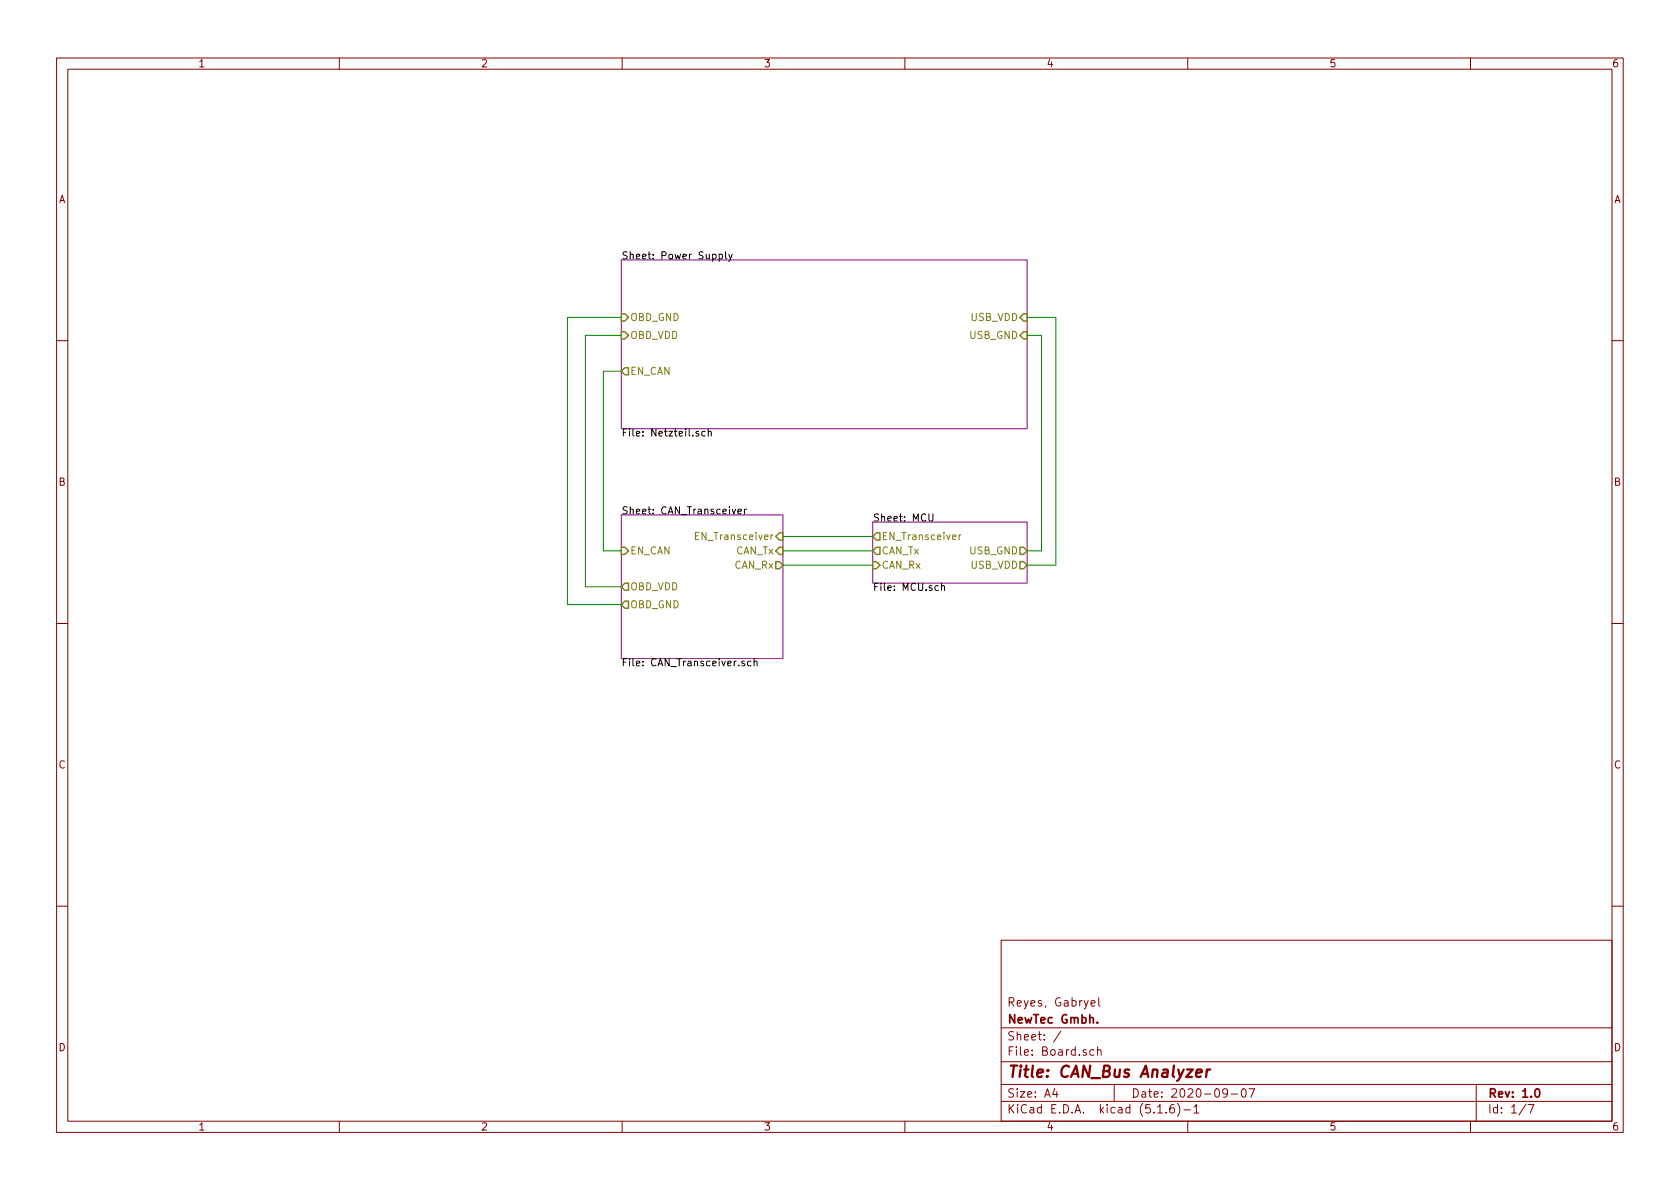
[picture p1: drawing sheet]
<svg xmlns="http://www.w3.org/2000/svg" width="297mm" height="210mm" viewBox="0 0 297 210" stroke-linecap="round" stroke-linejoin="round" font-family="sans-serif">
<g fill="none" stroke="#840000" stroke-width=".18">
<path d="M10 10.3h277v189.9h-277zM12 12.2h273v186.1h-273zM60 10.3v1.9M110 10.3v1.9M160 10.3v1.9M210 10.3v1.9M260 10.3v1.9M10 60.2h2M285 60.2h2M10 110.3h2M285 110.3h2M10 160.2h2"/>
<path d="M177 166.3h108v32h-108zM192.9 177.4l.7-.1-.1-.3-.4-.1-.2 .2 .1 .7h.5M194.3 176.4v1.3l.2 .2M285 160.2h2M60 198.3v1.9M110 198.3v1.9M160 198.3v1.9M177 194.8h108M177 191.8h108M177 187.8h108M177 181.8h108M186.5 192.5l-.4 1h1"/>
<path d="M186.8 193v1M187.6 182.3l-1.3 2M193.4 185.7l-.4-.1-.3 .3 .1 .6 .2 .1 .4-.1M194.1 185.7l.2-.1 .3 .1 .1 .9M194.1 185.1v1.5M197 191.8v3M204.7 196.8h.8M206.2 196.7v.1M207.5 195.3a.59 .59 0 0 0-.7 .7v.5l.2 .2 .4 .1 .2-.1 .1-.5-.2-.2-.4-.1-.3 .3M208.2 195.1a1.71 1.71 0 0 1 0 2.3M209.3 196.3h1.2M210 198.3v1.9"/>
<path d="M211.1 195.8l.4-.5v1.5M211.1 196.8h.9M217 193.2l-.1 .2a.48 .48 0 0 1-.6-.1v-.6a.48 .48 0 0 1 .6-.1l.1 .1a1.19 1.19 0 0 1-.2 1.2l-.5 .1M217.7 193.5h1.1M219.6 192.7l.4-.2a.94 .94 0 0 1 0 1.5 .82 .82 0 0 1-.4-1.3zM220.8 192.5h1l-.6 1.5M260 198.3v1.9M261 191.8v6.5M269.8 195.2l-1.2 2M270.2 195.3h1l-.6 1.5"/>
</g>
<path d="M194 180.8v.1M271.5 192.7l.2-.2a.81 .81 0 0 1 .6 .6 .81 .81 0 0 1-.3 .8l-.1 .1a.79 .79 0 0 1-.4-1.3z" fill="none" stroke="#840000" stroke-width=".3"/>
<path d="M211.5 189.8l1-.2-.1-.4-.5-.1-.3 .3-.1 .9 .2 .1 .6-.1M213.4 189.1l-.2 1.3M214 189.1a.54 .54 0 0 0-.6 .4" fill="none" stroke="#840000" stroke-width=".41"/>
<path d="M109.9 46h71.7v29.8h-71.7zM109.9 91.1h28.5v25.4h-28.5zM154.3 92.3h27.3v10.8h-27.3z" fill="none" stroke="#840084" stroke-width=".18"/>
<g fill="none" stroke="#000" stroke-width=".18">
<path d="M127.2 45h.3l.3 .2-.2 .5h-.4M127.2 45v1.2M128.3 44.5v1.1l.2 .2M128.9 45l.3 .8M129.5 45l-.5 1.1-.1 .1M123.5 76.3h-.3l-.2 .1 .1 .2 .4 .2v.3h-.5M124.7 76.3h-.4l-.2 .2 .1 .6h.5M125.2 76.4l.2-.1h.3l.1 .8M125.2 75.8v1.3M129.5 90l.2 .9 .3-.9M130.5 90.4l.6-.1-.1-.2-.3-.1-.2 .2v.6h.5M131.6 90v.9"/>
<path d="M132 90l-.4 .3M164.2 90.9v1l.3 .2h.2l.2-.2v-1M131.6 117l-.3-.1-.2 .2 .1 .2 .4 .1v.3h-.5M132.8 117l-.4-.1-.2 .2 .1 .6h.5M133.3 117l.2-.1 .3 .1 .1 .7M133.3 116.5v1.2M166.5 103.7l.1-.1h.4v.8M166.5 103.1v1.3"/>
</g>
<g fill="none" stroke="#848400" stroke-width=".25">
<path d="M109.9 58.7h.6l.6 .6-.6 .6h-.6zM109.9 55.5h.6l.6 .6-.6 .7h-.6zM181 55.5h.6v1.3h-.6l-.7-.7zM181 58.7h.6v1.2h-.6l-.7-.6zM110.5 65h.6v1.3h-.6l-.6-.6zM109.9 96.8h.6l.6 .6-.6 .6h-.6zM137.2 99.3h.6l.6 .6-.6 .7h-.6zM137.2 97.4l.6-.6h.6v1.2h-.6zM137.8 94.2h.6v1.3h-.6l-.6-.6zM154.3 99.3h.6l.7 .6-.7 .7h-.6zM154.9 96.8h.7v1.2h-.7l-.6-.6zM154.9 94.2h.7v1.3h-.7l-.6-.6z"/>
<path d="M180.3 96.8h.7l.6 .6-.6 .6h-.7zM180.3 99.3h.7l.6 .6-.6 .7h-.7zM110.5 103.1h.6v1.3h-.6l-.6-.6zM110.5 106.3h.6v1.3h-.6l-.6-.7z"/>
</g>
<path d="M123 94.8h.4M123.6 94.2h-.6v1.2h.6M169.6 94.6v.8M169.9 94.6h-.2l-.1 .2" fill="none" stroke="#848400" stroke-width=".18"/>
<path d="M109.9 56.1h-9.6v50.8h9.6M109.9 59.3h-6.4v44.5h6.4M181.6 56.1h5.1v43.8h-5.1M181.6 59.3h2.5v38.1h-2.5M109.9 65.7h-3.2v31.7h3.2M138.4 94.9h15.9M138.4 99.9h15.9M138.4 97.4h15.9" fill="none" stroke="#008400" stroke-width=".18"/>
<text font-size="2.8" fill="#840000" x="178" y="190.5">Title: CAN_Bus Analyzer</text>
<g font-size="2.1" fill="#840000">
<text x="178" y="178">Reyes, Gabryel</text>
<text x="178" y="184">Sheet: /</text>
<text x="178" y="181">NewTec Gmbh.</text>
<text x="178" y="186.7">File: Board.sch</text>
<text x="178" y="196.9">KiCad E.D.A. kicad (5.1.6)-1</text>
<text x="178" y="194.1">Size: A4</text>
<text x="200" y="194.1">Date: 2020-09-07</text>
<text x="263" y="194.1">Rev: 1.0</text>
<text x="263" y="196.9">Id: 1/7</text>
</g>
<g font-size="1.8" fill="#840000">
<text x="35" y="11.9">1</text>
<text x="85" y="11.9">2</text>
<text x="135" y="11.9">3</text>
<text x="185" y="11.9">4</text>
<text x="235" y="11.9">5</text>
<text x="285" y="11.9">6</text>
<text x="10.4" y="35.9">A</text>
<text x="285.4" y="35.9">A</text>
<text x="10.4" y="85.9">B</text>
<text x="285.4" y="85.9">B</text>
<text x="10.4" y="135.9">C</text>
<text x="285.4" y="135.9">C</text>
<text x="10.4" y="185.9">D</text>
<text x="285.4" y="185.9">D</text>
<text x="35" y="199.9">1</text>
<text x="85" y="199.9">2</text>
<text x="135" y="199.9">3</text>
<text x="185" y="199.9">4</text>
<text x="235" y="199.9">5</text>
<text x="285" y="199.9">6</text>
</g>
<g font-size="1.8">
<text x="109.9" y="45.9">Sheet: Power Supply</text>
<text x="109.9" y="77.2">File: Netzteil.sch</text>
<text x="109.9" y="91">Sheet: CAN_Transceiver</text>
<text x="154.3" y="92.2">Sheet: MCU</text>
<text x="154.3" y="104.5">File: MCU.sch</text>
<text x="109.9" y="117.8">File: CAN_Transceiver.sch</text>
</g>
<g font-size="1.8" fill="#848400">
<text x="111.4" y="59.9">OBD_VDD</text>
<text x="111.4" y="56.8">OBD_GND</text>
<text x="171.4" y="59.9">USB_GND</text>
<text x="171.6" y="56.8">USB_VDD</text>
<text x="111.4" y="66.3">EN_CAN</text>
<text x="123.5" y="95.5">EN_Transceiver</text>
<text x="155.8" y="95.5">EN_Transceiver</text>
<text x="111.4" y="98">EN_CAN</text>
<text x="129.8" y="100.6">CAN_Rx</text>
<text x="130" y="98">CAN_Tx</text>
<text x="155.8" y="98">CAN_Tx</text>
<text x="155.8" y="100.6">CAN_Rx</text>
<text x="171.4" y="98">USB_GND</text>
<text x="171.6" y="100.6">USB_VDD</text>
<text x="111.4" y="104.4">OBD_VDD</text>
<text x="111.4" y="107.6">OBD_GND</text>
</g>
</svg>
